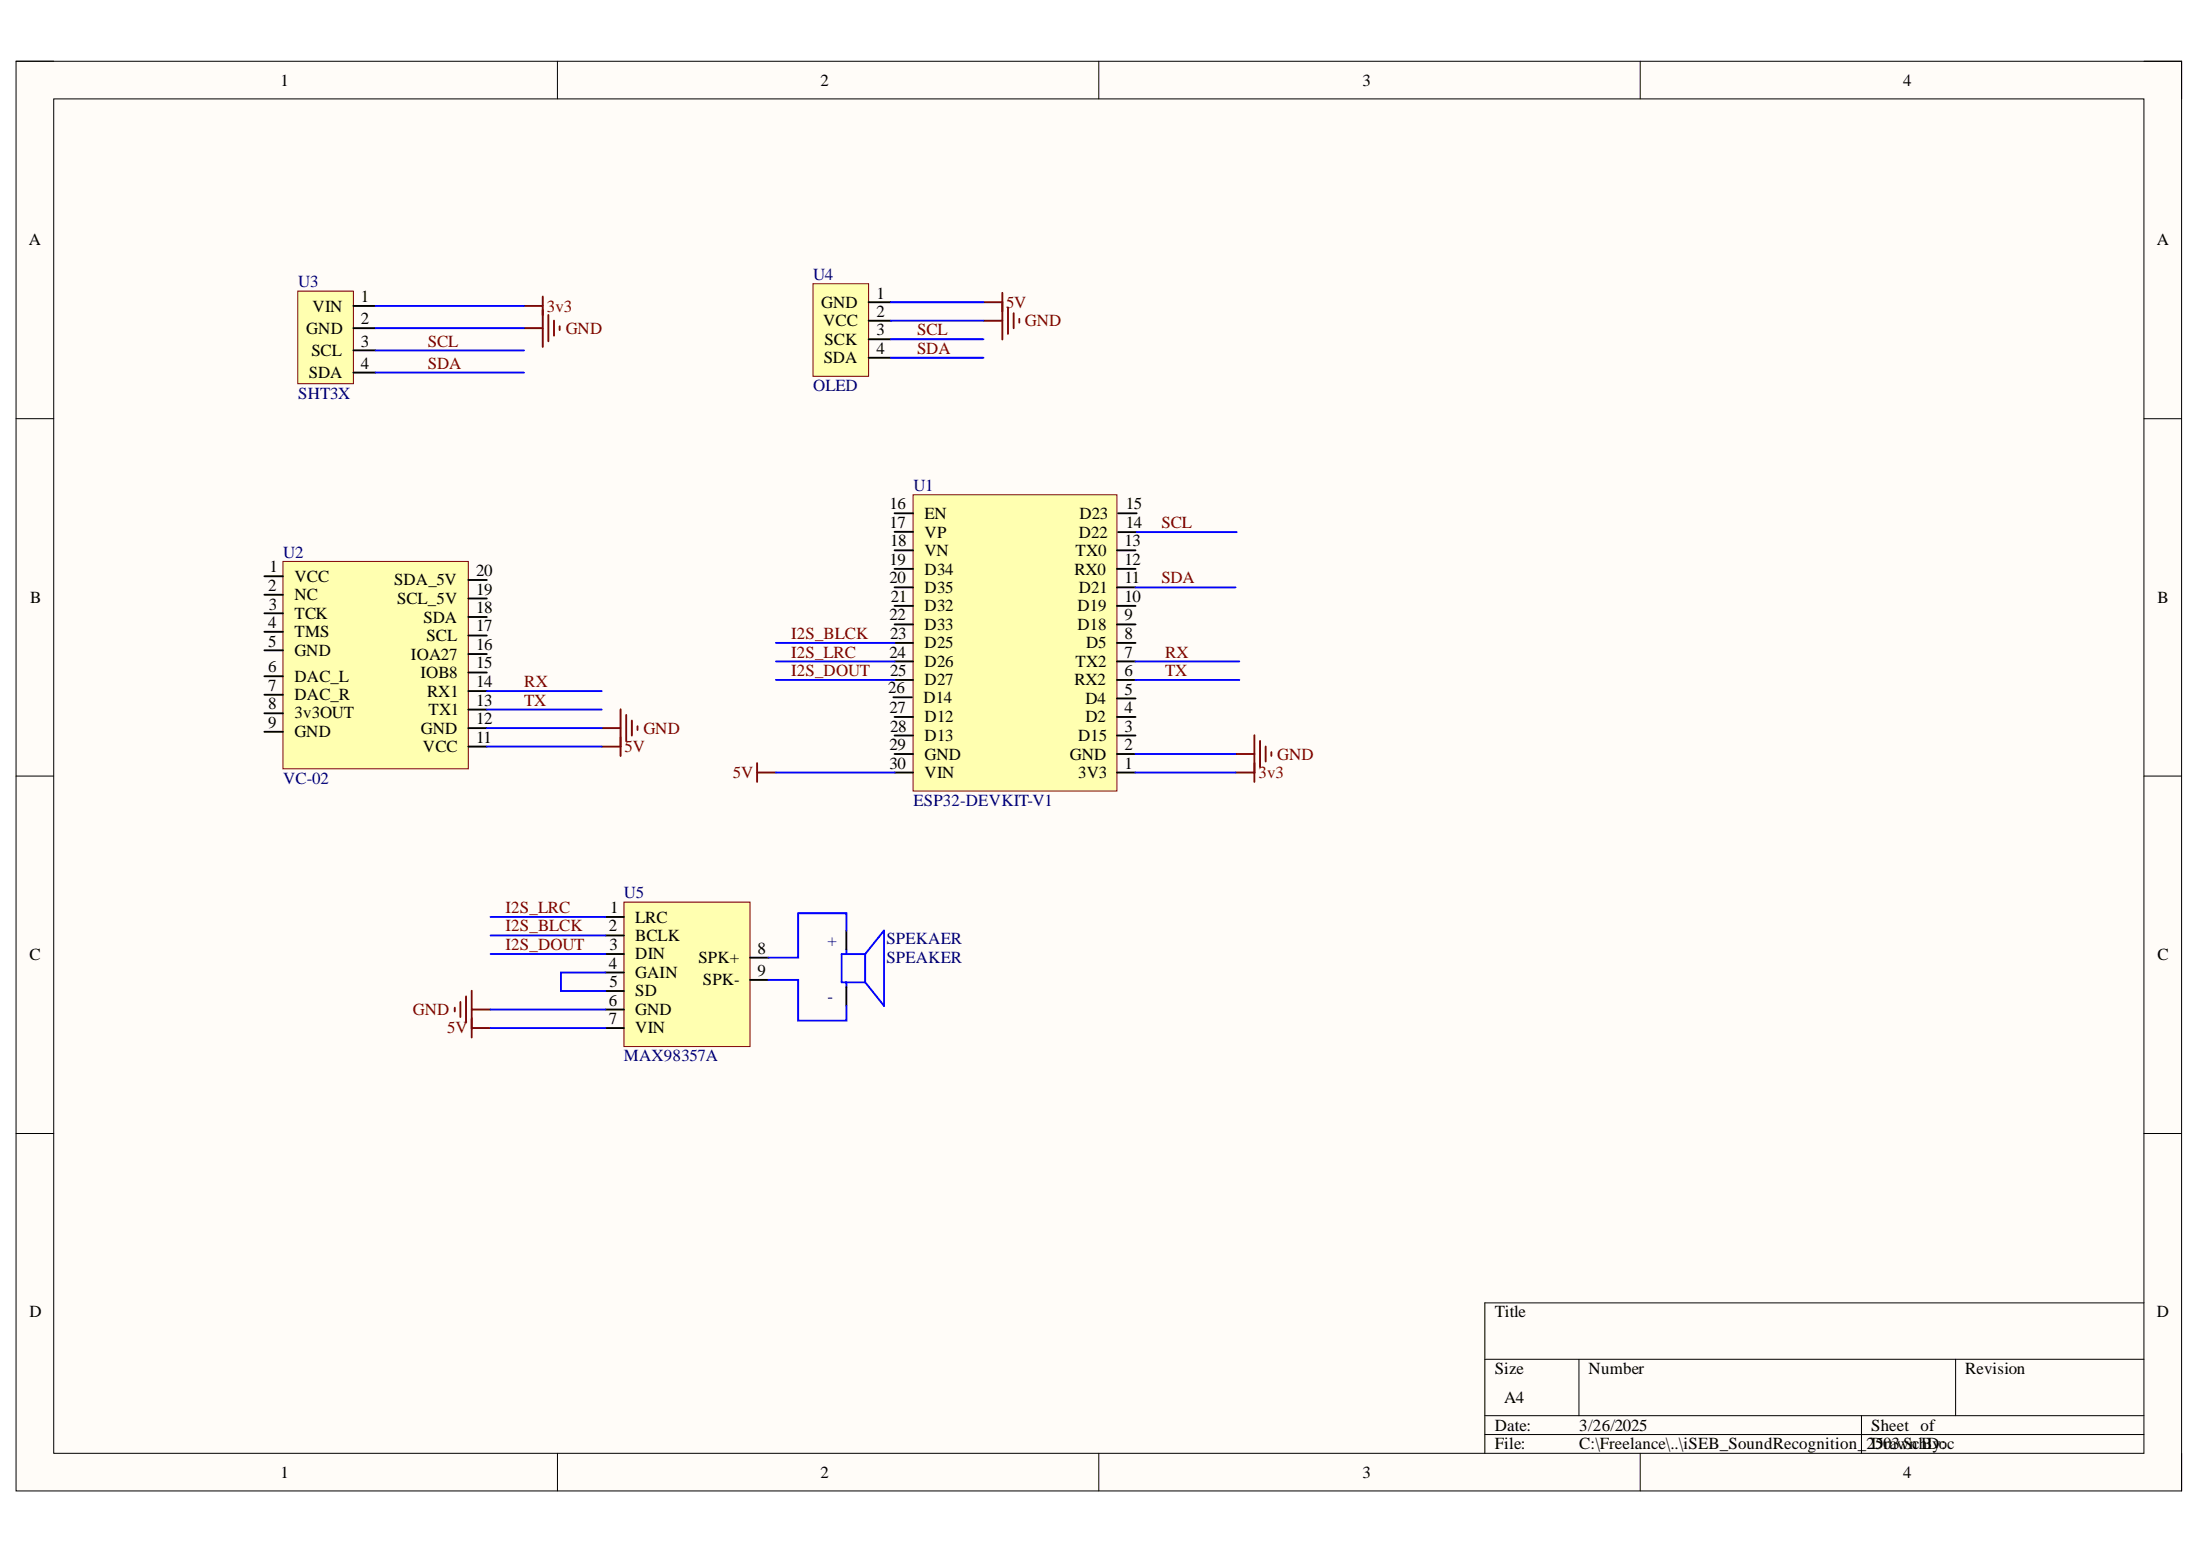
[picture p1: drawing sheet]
# Altium project iSEB_SoundRecognition_2503.PrjPcb
1 sheet, 6 parts. Net scope: global (net labels, ports and power ports of the same name join across sheets).

## Sheet iSEB_SoundRecognition_2503.SchDoc
size A4; SheetNumber: 1; SheetTotal: 1

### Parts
SPEKAER  SPEAKER  [SPKR_AST-03208MR-R]
U1  ESP32-DEVKIT-V1  [MODULE_ESP32_DEVKIT_V1]
U2  VC-02
U3  SHT3X
U4  OLED
U5  MAX98357A

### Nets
3v3: U1.1(3V3) U3.1(VIN)
5V: U1.30(VIN) U2.11(VCC) U4.1(GND) U5.7(VIN)
GND: U1.2(GND) U2.12(GND) U3.2(GND) U4.2(VCC) U5.6(GND)
I2S_BLCK: U1.23(D25) U5.2(BCLK)
I2S_DOUT: U1.25(D27) U5.3(DIN)
I2S_LRC: U1.24(D26) U5.1(LRC)
RX: U1.7(TX2) U2.14(RX1)
SCL: U1.14(D22) U3.3(SCL) U4.3(SCK)
SDA: U1.11(D21) U3.4(SDA) U4.4(SDA)
TX: U1.6(RX2) U2.13(TX1)
NetSPEKAER_N: SPEKAER.N(NEG) U5.9(SPK-)
NetSPEKAER_P: SPEKAER.P(POS) U5.8(SPK+)
NetU5_4: U5.4(GAIN) U5.5(SD)

Not connected (* = marked no-connect by the designer): U1 3(D15) 4(D2) 5(D4) 8(D5) 9(D18) 10(D19) 12(RX0) 13(TX0) 15(D23) 16(EN) 17(VP) 18(VN) 19(D34) 20(D35) 21(D32) 22(D33) 26(D14) 27(D12) 28(D13) 29(GND); U2 1(VCC) 2(NC) 3(TCK) 4(TMS) 5(GND) 6(DAC_L) 7(DAC_R) 8(3v3OUT) 9(GND) 15(IOB8) 16(IOA27) 17(SCL) 18(SDA) 19(SCL_5V) 20(SDA_5V)
